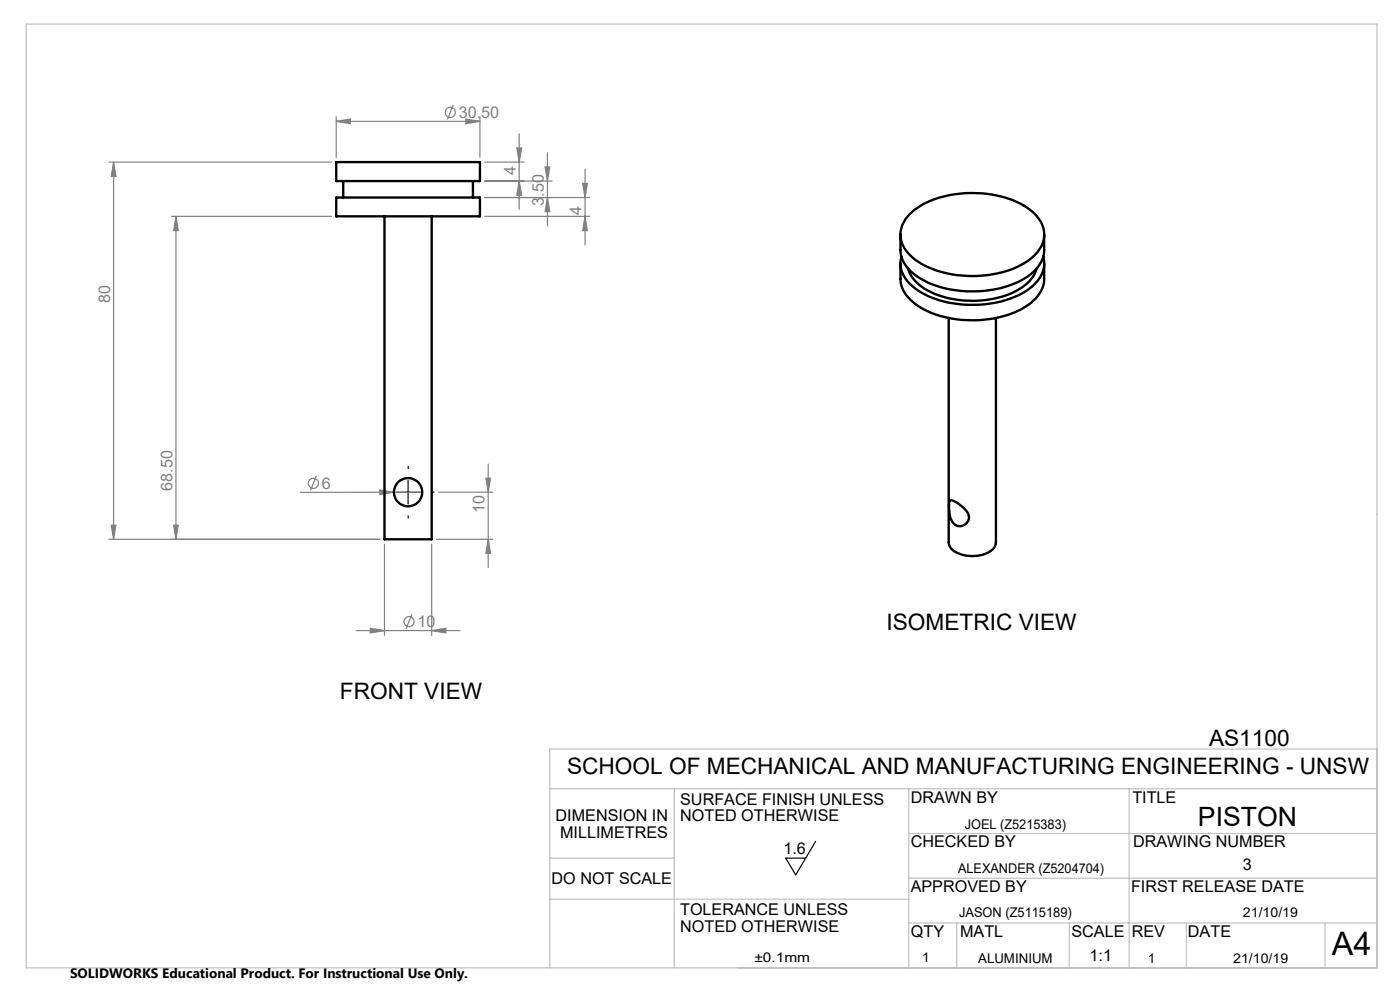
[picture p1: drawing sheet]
<svg xmlns="http://www.w3.org/2000/svg" width="297mm" height="210mm" viewBox="0 0 297 210" stroke-linecap="round" stroke-linejoin="round" font-family="sans-serif">
<g fill="none" stroke="#808080" stroke-width=".25">
<path d="M23.1 34.4h47.2M24.1 34.4v80M24.1 34.4l.5 3h-1zM71.3 25.7l3-.4v.9zM71.3 24.8v8.6M71.3 25.7h30.5M96.1 22.3l-1.2 3.1M98.8 25.3l3 .4-3 .5zM101.8 24.8v8.6M102.8 34.4h8.4M102.8 38.4h14.3M109.6 31.4h1.1l-.6 3z"/>
<path d="M110.1 38.4l.6 3h-1.1zM110.1 28.4v16M115.6 35.4h1l-.5 3zM116.1 32.4v15.5M123.6 38.9h1l-.5 3zM124.1 35.9v16M36.3 45.9h34M37.3 45.9v68.5M37.3 45.9l.5 3h-1zM102.8 41.9h22.3M102.8 45.9h22.3M116.1 41.9l.5 3h-1z"/>
<path d="M124.1 45.9l.5 3h-1zM103.6 98.4v22M23.1 114.4h57.5M23.6 111.4h1l-.5 3zM36.8 111.4h1l-.5 3zM67.1 101l-1.2 3.1M80.6 103.9l3 .5-3 .5zM81.6 115.4v19.4M89.6 104.4h-25.9M91.6 115.4v19.4M92.6 114.4h12M93.1 104.4h11.5"/>
<path d="M103.1 101.4h1l-.5 3zM103.6 114.4l.5 3h-1zM75.6 133.8h22M78.6 133.3l3 .5-3 .5zM87.4 130.3l-1.3 3.1M91.6 133.8l3-.5v1z"/>
<circle cx="95.5" cy="23.8" r="1.07"/>
<circle cx="66.5" cy="102.6" r="1.07"/>
<circle cx="86.8" cy="131.9" r="1.07"/>
</g>
<path d="M86.6 99.4v-.5M81.6 104.4h-.5M86.6 109.4v.5M91.6 104.4h.5" fill="none" stroke="#000" stroke-width=".25" stroke-dasharray="15.2 1.3 1.3 1.3"/>
<path d="M84.1 104.4h5M86.6 101.9v5M173 178.5l-4.2 7.1-2.1-3.6h4.2" fill="none" stroke="#000" stroke-width=".25"/>
<g fill="none" stroke="#c0c0c0" stroke-width=".25">
<path d="M5.6 5.1h286.5v200.2h-286.5zM292.1 158.9h-175.5v46.4M116.6 167.3h175.5M143.1 167.3v38M192.8 167.3v38M192.8 176.8h99.3M239.5 167.3v38M116.6 190.7h76.2M116.6 182h26.5M192.8 186.3h99.3M192.8 195.8h99.3M203 195.8v9.5"/>
<path d="M226.8 195.8v9.5M251.7 195.9v9.4M281.1 195.9v9.4"/>
</g>
<g fill="#808080">
<path d="M80.6 103.9l3 .5-3 .5z"/>
<path d="M91.6 133.8l3-.5v1zM78.6 133.3l3 .5-3 .5z"/>
<path d="M71.3 25.7l3-.4v.9zM98.8 25.3l3 .4-3 .5z"/>
<path d="M23.6 111.4h1l-.5 3zM24.1 34.4l.5 3h-1zM110.1 38.4l.6 3h-1.1zM109.6 31.4h1.1l-.6 3zM116.1 41.9l.5 3h-1zM115.6 35.4h1l-.5 3zM124.1 45.9l.5 3h-1zM123.6 38.9h1l-.5 3z"/>
<path d="M37.3 45.9l.5 3h-1zM36.8 111.4h1l-.5 3zM103.1 101.4h1l-.5 3zM103.6 114.4l.5 3h-1z"/>
</g>
<g fill="none" stroke="#000" stroke-width=".5">
<path d="M71.3 34.4h30.5v4h-30.5zM72.8 38.4v3.5M100.3 38.4v3.5M71.3 41.9h30.5v4h-30.5zM81.6 45.9v68.5h10v-68.5M191 49.7v3.3a7.2 7.2 0 0 0 3.8 5.8 23.5 23.5 0 0 0 17 2.4 14.3 14.3 0 0 0 8.7-5l.6-1.1 .3-1.1 .1-4.3M191 55.9v3.3a7.1 7.1 0 0 0 3.8 5.7 23.3 23.3 0 0 0 17.9 2.2 13.2 13.2 0 0 0 8.1-5.3l.5-1.1 .2-1.1v-3.7M191.2 54.4a5.9 5.9 0 0 0 2.4 6.4 20.5 20.5 0 0 0 14.4 3.8 19 19 0 0 0 11.2-4 5.9 5.9 0 0 0 2.1-6.2M192.7 57a8.2 8.2 0 0 0 4.9 5 21.2 21.2 0 0 0 19.2-1 7.2 7.2 0 0 0 3.1-4M192.9 45.5a18.6 18.6 0 0 1 12.6-4.6 20.3 20.3 0 0 1 13.4 3.9 5.8 5.8 0 0 1 1.6 8.1 14.6 14.6 0 0 1-9.6 5.2 22.6 22.6 0 0 1-16.7-3 6.3 6.3 0 0 1-2.9-6.9l.8-1.6zM201.3 67.4v47.7a3.3 3.3 0 0 0 2.8 2.6 7.1 7.1 0 0 0 6.7-1.4l.5-1.2v-47.7M201.5 106.2a2.17 2.17 0 0 1 2.1 .8 3.5 3.5 0 0 1 1.9 3.1 1.96 1.96 0 0 1-1.9 1.5 1.96 1.96 0 0 1-1.9-1.6l-.4-2.3z"/>
<circle cx="86.6" cy="104.4" r="3"/>
</g>
<text font-size="6.9" x="282.6" y="202.6">A4</text>
<text font-size="5.6" x="254.1" y="175.3">PISTON</text>
<g font-size="4.8">
<text x="188.1" y="133.7">ISOMETRIC VIEW</text>
<text x="72.1" y="148.2">FRONT VIEW</text>
<text x="256.5" y="158.2">AS1100</text>
<text x="120.3" y="164.3">SCHOOL OF MECHANICAL AND MANUFACTURING ENGINEERING - UNSW</text>
</g>
<g font-size="3.4" fill="#808080">
<text x="97.3" y="25">30.50</text>
<text x="109.4" y="37.1" transform="rotate(-90 109.4 37.1)">4</text>
<text x="115.4" y="43.6" transform="rotate(-90 115.4 43.6)">3.50</text>
<text x="123.4" y="45.6" transform="rotate(-90 123.4 45.6)">4</text>
<text x="23.4" y="64.3" transform="rotate(-90 23.4 64.3)">80</text>
<text x="36.6" y="104.1" transform="rotate(-90 36.6 104.1)">68.50</text>
<text x="68.3" y="103.7">6</text>
<text x="102.8" y="108.8" transform="rotate(-90 102.8 108.8)">10</text>
<text x="88.6" y="133">10</text>
</g>
<g font-size="3.4">
<text x="144.3" y="170.7">SURFACE FINISH UNLESS</text>
<text x="193.2" y="170.3">DRAWN BY</text>
<text x="240.2" y="170.3">TITLE</text>
<text x="117.9" y="174.2">DIMENSION IN</text>
<text x="118.8" y="177.7">MILLIMETRES</text>
<text x="144.3" y="174.2">NOTED OTHERWISE</text>
<text x="193.2" y="179.8">CHECKED BY</text>
<text x="240.4" y="179.8">DRAWING NUMBER</text>
<text x="166.2" y="181.2">1.6</text>
<text x="263.7" y="184.6">3</text>
<text x="117" y="187.5">DO NOT SCALE</text>
<text x="193.2" y="189.3">APPROVED BY</text>
<text x="239.9" y="189.3">FIRST RELEASE DATE</text>
<text x="144.3" y="194.2">TOLERANCE UNLESS</text>
<text x="144.3" y="197.7">NOTED OTHERWISE</text>
<text x="193.2" y="198.8">QTY</text>
<text x="203.7" y="198.8">MATL</text>
<text x="227.3" y="198.8">SCALE</text>
<text x="231.1" y="203.8">1:1</text>
<text x="240.1" y="198.8">REV</text>
<text x="252" y="198.8">DATE</text>
</g>
<text font-size="2.9" x="14.9" y="207.4">SOLIDWORKS Educational Product. For Instructional Use Only.</text>
<g font-size="2.8">
<text x="204.7" y="175.8">JOEL (Z5215383)</text>
<text x="203.2" y="185.1">ALEXANDER (Z5204704)</text>
<text x="203.4" y="194.6">JASON (Z5115189)</text>
<text x="263.7" y="194.6">21/10/19</text>
<text x="160" y="204.1">±0.1mm</text>
<text x="195.6" y="204.1">1</text>
<text x="207.5" y="204.3">ALUMINIUM</text>
<text x="243.5" y="204.3">1</text>
<text x="261.6" y="204.3">21/10/19</text>
</g>
</svg>
